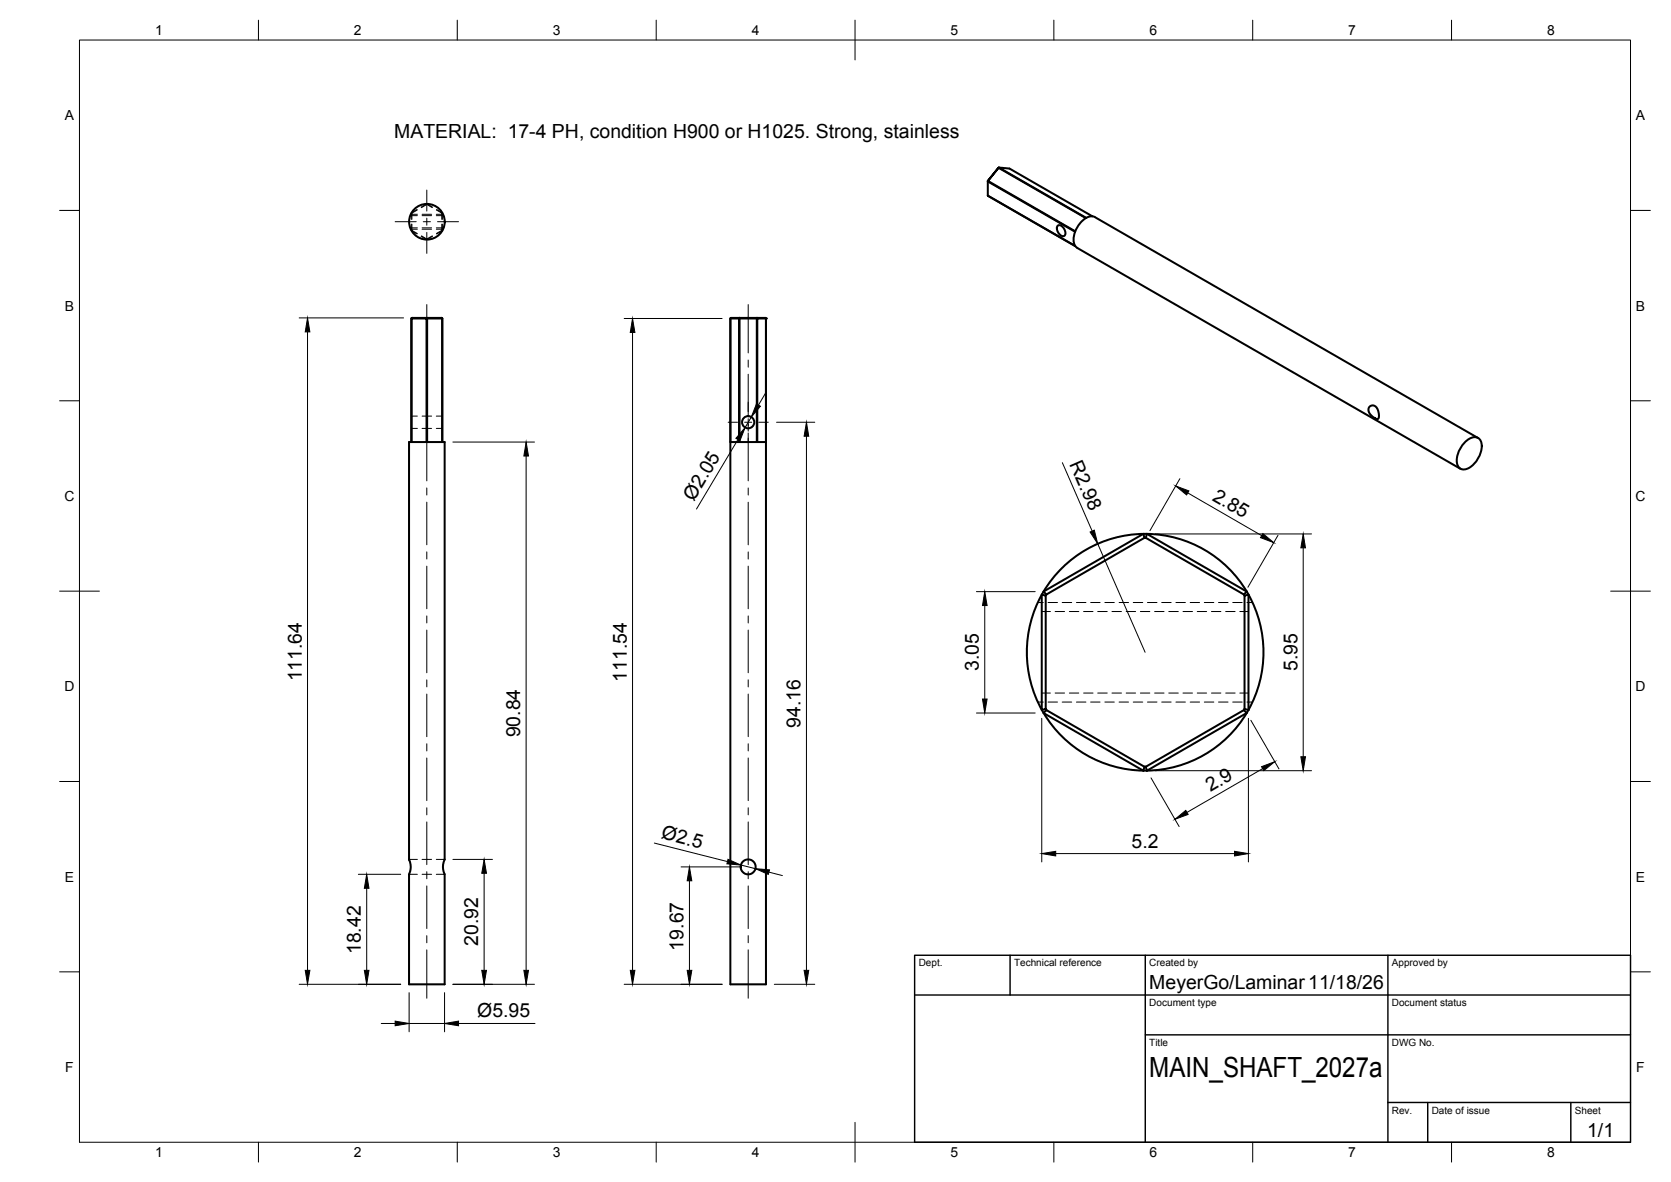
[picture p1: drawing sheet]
<svg xmlns="http://www.w3.org/2000/svg" width="420mm" height="297mm" viewBox="0 0 420 297" stroke-linecap="round" stroke-linejoin="round" font-family="sans-serif">
<!-- layer: Visible -->
<g fill="none" stroke="#000" stroke-width=".51">
<path d="M248.4 49.2l118.8 68.6M248.4 49.1v.1M248.4 45.5v3.7M248.4 45.5l22 12.6M248.4 45.5v.1l21.9 12.6M251.1 42.2l-2.7 3.3 2.6-3.3M251.1 42.2h-.1M251.1 42.2l21.9 12.6M251.1 42.1l-.1 .1M251.2 42.1l21.9 12.6 .5-.2a1.95 1.95 0 0 1 1.7 .1l96.3 55.5M251.2 42.1l2.6 .3 20.9 12M251.2 42.1l-.1 .1"/>
<path d="M265.9 56.7a1.32 1.32 0 0 1 1.8 1 .92 .92 0 0 1 .3 1 .92 .92 0 0 1-.8 .7 2.01 2.01 0 0 1-1.3-2.7zM270.3 58.2l-.3 1.4a3.2 3.2 0 0 0 .3 2.2M273 54.8l-1.7 1.6-.9 1.7M103.6 79.9l-.2 .1 .2-.1h3.7M107.3 79.9l.1 .1zM107.4 79.9h3.7l.1 .1h-3.8v31.1h3.8v-31.1l-.1-.1M183.8 79.9l-.2 .1v167.4h9v-167.4M192.4 79.9l.2 .1M192.4 79.9h-2.1l.1 .1h-.1v31.1h-4.4v-31.1h4.4v-.1h-4.3l-.2 .1v31.1h-2.2v-31.1M103.4 80v31.1h-.6v104.9l.5 1.7-.5 2v27.7h9v-27.7l-.4-1.7 .1-1.2 .3-.8v-104.9h-.6v-31.1M103.5 80h3.8v31.1h-3.8zM183.6 80l.2-.1h2.1l-.1 .1z"/>
<path d="M190.4 80h2.2v31.1h-2.2zM344.3 102.3l.4-.3 .6-.1 .8 .5 .6 1.5v.9l-.2 .4-.7-.1-1.3-1-.4-1zM368.2 111.3a3 3 0 0 1 3.5-1.2 3 3 0 0 1 .6 3.6 6 6 0 0 1-4.1 4.3 1.87 1.87 0 0 1-1.9-2.3 7 7 0 0 1 1.9-4.4zM287.8 135.2h.3M288.1 135.2l24.7 14.2M288.4 134.2l-.3 1M288.4 134.2l25.1 14.5M288.4 134.2a29.7 29.7 0 0 0-30.2 29.7 29.7 29.7 0 0 0 30.2 29.8M288.4 134.2a29.7 29.7 0 0 1 25.1 14.5M261.9 149.4l1 .3v28.5l-1 .2zM262.4 148.7l25.1-14.5 .3 1-24.7 14.2zM263.1 149.4l-.1 .3"/>
<path d="M312.8 149.4l.1 .3M313.5 148.7l-.7 .7M313.5 148.7a29.7 29.7 0 0 1 .4 29.7M263 178.1l.1 .3M263.1 178.4l24.7 14.3-.3 1-25.1-14.5zM312.9 178.1l-.1 .3M312.9 178.2v-28.5l1-.3v29M312.9 178.2l1 .2M313.9 178.4a29.7 29.7 0 0 1-25.5 15.3M287.8 192.7h.3M288.1 192.7l24.7-14.3 .7 .8-25.1 14.5M288.1 192.7l.3 1"/>
<circle cx="107.3" cy="55.7" r="4.5"/>
<circle cx="188.1" cy="106.1" r="1.53"/>
<circle cx="188.1" cy="217.9" r="1.88"/>
</g>
<!-- layer: Hidden -->
<g fill="none" stroke="#000" stroke-width=".25">
<path d="M103.3 53.9h1.6M103.3 57.6h1.6M103.4 56.3v1.6h.2M103.4 54.2h1.5M103.4 57.3h1.5M103.6 56.3v1.6M103.6 57.9l1.3 .8M103.6 57.9l-.1 .1 1.4 .8M104.9 52.6l-1.4 .8-.1 1.7M104.9 52.8l-1.3 .8v1.5M105.9 52.1l1.4-.8 1.5 .8M105.9 59.4l1.4 .8 1.5-.8"/>
<path d="M106 59.3l1.3 .8M106.1 54.2h2.4M106.1 57.3h2.4M106.1 53.9h2.4M106.1 57.6h2.4M107.3 51.4l-1.3 .8M107.4 51.4l1.3 .8M108.7 59.3l-1.3 .8M109.7 54.2h1.5M109.7 57.3h1.5M109.7 53.9h1.7M109.7 57.6h1.7"/>
<path d="M109.7 58.7l1.4-.8 .1 .1-1.4 .8M109.8 52.6l1.4 .8-.1 .1-1.4-.7M111.1 55.1v-1.6l.1 .1v1.5M111.1 56.3v1.6h.1v-1.6M103.4 104.6h1.5M103.4 107.7h1.5M106.1 104.6h2.4M106.1 107.7h2.4M109.7 104.6h1.5M109.7 107.7h1.5M260.9 151.4h1.4M261.9 153.7h2.2"/>
<path d="M263.5 151.4h2.4M265.3 153.7h2.4M267.1 151.4h2.4M268.9 153.7h2.4M270.7 151.4h2.3M272.5 153.7h2.3M274.2 151.4h2.4M276 153.7h2.4M277.8 151.4h2.4M279.6 153.7h2.4M281.4 151.4h2.4M283.2 153.7h2.3"/>
<path d="M284.9 151.4h2.4M286.7 153.7h2.4M288.5 151.4h2.4M290.3 153.7h2.4M292.1 151.4h2.4M293.9 153.7h2.4M295.7 151.4h2.3M297.5 153.7h2.3M299.3 151.4h2.3M301 153.7h2.4M302.8 151.4h2.4M304.6 153.7h2.4"/>
<path d="M306.4 151.4h2.4M308.2 153.7h2.4M310 151.4h2.3M311.7 153.7h2.2M313.5 151.4h1.4M260.9 176.4h1.4M261.9 174.2h2.2M263.5 176.4h2.4M265.3 174.2h2.4M267.1 176.4h2.4M268.9 174.2h2.4M270.7 176.4h2.3"/>
<path d="M272.5 174.2h2.3M274.2 176.4h2.4M276 174.2h2.4M277.8 176.4h2.4M279.6 174.2h2.4M281.4 176.4h2.4M283.2 174.2h2.3M284.9 176.4h2.4M286.7 174.2h2.4M288.5 176.4h2.4M290.3 174.2h2.4M292.1 176.4h2.4"/>
<path d="M293.9 174.2h2.4M295.7 176.4h2.3M297.5 174.2h2.3M299.3 176.4h2.3M301 174.2h2.4M302.8 176.4h2.4M304.6 174.2h2.4M306.4 176.4h2.4M308.2 174.2h2.4M310 176.4h2.3M311.7 174.2h2.2M313.5 176.4h1.4"/>
<path d="M102.8 216h2.1M102.8 219.7h2.1M106.1 216h2.4M106.1 219.7h2.4M109.7 216h2.1M109.7 219.7h2.1"/>
</g>
<!-- layer: Visible -->
<circle cx="192.6" cy="80" r=".25" fill="#000"/>
<!-- layer: BORDER -->
<g fill="none" stroke="#000" stroke-width=".25">
<path d="M20 10.1h390v276.9h-390zM65 5.1v5M115 5.1v5M165 5.1v5M215 5.1v10M265 5.1v5M315 5.1v5M365 5.1v5M15 52.9h5M410 52.9h5M15 100.7h5M410 100.7h5"/>
<path d="M15 148.6h10M405 148.6h10M15 196.4h5M410 196.4h5M15 244.2h5M410 244.2h5M65 287v5M115 287v5M165 287v5M215 282.1v9.9M265 287v5M315 287v5"/>
<path d="M365 287v5"/>
</g>
<!-- layer: TITLEBLOCK -->
<path d="M230 240.1h180v46.9h-180zM230 250h180M254 240.1v9.9M288 240.1v46.9M349 240.1v46.9M288 260.1h122M349 277.1h61M359 277.1v9.9M395 277.1v9.9" fill="none" stroke="#000" stroke-width=".36"/>
<!-- layer: Smart Centers -->
<g fill="none" stroke="#000" stroke-width=".25">
<path d="M99.4 55.7h5.2M106.4 55.7h1.8M107.3 47.8v5.3M107.3 54.8v1.8M107.3 58.4v5.3M110 55.7h5.3M107.3 76.5v12.2M188.1 76.5v12.2M107.3 90.5v1.8M107.3 94.1v10.7M188.1 90.5v1.8M188.1 94.1v10.7"/>
<path d="M107.3 106.6v1.7M107.3 110.1v10.7M183.1 106.1h2.3M187.2 106.1h1.8M188.1 105.2v3.1M188.1 108.8v12M190.8 106.1h2.4M107.3 122.6v1.8M107.3 126.2v10.7M107.3 138.7v1.8M188.1 122.6v1.8M188.1 126.2v10.7"/>
<path d="M188.1 138.7v1.8M107.3 142.3v10.7M107.3 154.8v1.8M107.3 158.3v10.8M188.1 142.3v10.7M188.1 154.8v1.8M188.1 158.3v10.8M107.3 170.8v1.8M107.3 174.4v10.7M188.1 170.8v1.8M188.1 174.4v10.7M107.3 186.9v1.8"/>
<path d="M107.3 190.5v10.7M188.1 186.9v1.8M188.1 190.5v10.7M107.3 203v1.8M107.3 206.6v10.7M107.3 219.1v1.7M188.1 203v1.8M188.1 206.6v10.7M188.1 219.1v1.7M107.3 222.6v10.7M107.3 235.1v1.8M107.3 238.7v12.2"/>
<path d="M188.1 222.6v10.7M188.1 235.1v1.8M188.1 238.7v12.2"/>
</g>
<!-- layer: FD_Dimensions -->
<g fill="none" stroke="#000" stroke-width=".25">
<path d="M75.2 79.9h26.3M77.3 83.4v160.4M157 80h24.6M159 83.6v160.2M192.5 98.8l-1.8 3M113.9 111.1h20.5M132.3 114.6v129.2M185.5 110.5l-10.4 17.4M188.9 104.8l-1.6 2.6M195.3 106.1h9.6M202.8 109.6v134.2M267.1 116.3l7.5 17.2"/>
<path d="M276 136.7l11.9 27.2M290.4 134.2h39.4M296.7 120.3l-7.6 13.1M298.7 123.9l18.5 10.7M321.3 134.5l-7.5 13.1M327.7 137.7v52.5M245.5 148.7h14.8M247.6 152.2v23.5M245.5 179.2h14.8M261.9 180.5v36.1M289.4 195.5l7.1 12.2M290.4 193.7h39.4"/>
<path d="M313.9 180.5v36.1M314.5 181l7.1 12.2M317.5 193.2l-19.1 11M90.1 219.7h10.7M113.9 216h9.9M121.7 219.5v24.3M164.5 211.9l18.4 4.6M171.3 217.9h14.7M186.3 217.4l3.6 .9M193.3 219.2l3.4 .8M265.5 214.5h44.9M92.2 223.2v20.6"/>
<path d="M173.4 221.3v22.5M75.2 247.4h25.6M95.9 257.2h3.5M102.9 249.5v9.8M102.9 257.2h8.9M111.8 249.5v9.8M113.9 247.4h20.5M115.3 257.2h19.2M157 247.4h24.6M194.7 247.4h10.2"/>
</g>
<g fill="#000" stroke="#000" stroke-width=".25">
<path d="M77.3 79.9l.6 3.5h-1.1zM159 80l.6 3.6h-1.1zM132.3 111.1l.6 3.5h-1.2zM187.3 107.4l-1.2 3.4-1.1-.6zM190.2 101.5l1 .6-2.3 2.7zM202.8 106.1l.5 3.5h-1.1zM274.1 133.7l1-.5 .9 3.5zM295.6 122.1l3.3 1.3-.5 1zM317.5 134.1l2.8 2.3-3.4-1.3zM327.7 134.2l.6 3.5h-1.2zM247.6 148.7l.6 3.5h-1.2zM247 175.7h1.2l-.6 3.5z"/>
<path d="M317.2 192.7l3.3-1.3-2.7 2.3zM327.1 190.2h1.2l-.6 3.5zM121.7 216l.6 3.5h-1.2zM183 215.9l3.3 1.5-3.5-.3zM189.9 218.3l3.6 .3-.3 1.1zM261.9 214.5l3.6-.6v1.2zM295.4 205.9l2.8-2.2 .5 1zM310.4 213.9l3.5 .6-3.5 .6zM92.2 219.7l.6 3.5h-1.2zM173.4 217.9l.5 3.4h-1.1zM76.8 243.8h1.1l-.6 3.6zM91.6 243.8h1.2l-.6 3.6z"/>
<path d="M99.4 256.6l3.5 .6-3.5 .6zM111.8 257.2l3.5-.6v1.2zM121.1 243.8h1.2l-.6 3.6zM131.7 243.8h1.2l-.6 3.6zM158.5 243.8h1.1l-.6 3.6zM172.8 243.8h1.1l-.5 3.6zM202.2 243.8h1.1l-.5 3.6z"/>
</g>
<text font-size="7" x="289" y="270.6">MAIN_SHAFT_2027a</text>
<g font-size="4.9">
<text x="99.1" y="34.6">MATERIAL: 17-4 PH, condition H900 or H1025. Strong, stainless</text>
<text x="268.9" y="116.6" transform="rotate(66 268.9 116.6)">R2.98</text>
<text x="304.6" y="125.6" transform="rotate(30 304.6 125.6)">2.85</text>
<text x="174.4" y="126.1" transform="rotate(-59 174.4 126.1)">Ø2.05</text>
<text x="75.9" y="171.2" transform="rotate(-90 75.9 171.2)">111.64</text>
<text x="157.6" y="171.3" transform="rotate(-90 157.6 171.3)">111.54</text>
<text x="246.1" y="168.7" transform="rotate(-90 246.1 168.7)">3.05</text>
<text x="326.2" y="168.7" transform="rotate(-90 326.2 168.7)">5.95</text>
<text x="130.8" y="185.3" transform="rotate(-90 130.8 185.3)">90.84</text>
<text x="201.3" y="182.8" transform="rotate(-90 201.3 182.8)">94.16</text>
<text x="304.3" y="199.1" transform="rotate(-30 304.3 199.1)">2.9</text>
<text x="166.1" y="210.7" transform="rotate(14 166.1 210.7)">Ø2.5</text>
<text x="284.5" y="213">5.2</text>
<text x="90.7" y="239.8" transform="rotate(-90 90.7 239.8)">18.42</text>
<text x="120.3" y="237.7" transform="rotate(-90 120.3 237.7)">20.92</text>
<text x="171.9" y="238.9" transform="rotate(-90 171.9 238.9)">19.67</text>
<text x="289" y="248.5">MeyerGo/Laminar11/18/26</text>
<text x="120" y="255.7">Ø5.95</text>
<text x="399.1" y="285.7">1/1</text>
</g>
<g font-size="3.5">
<text x="39" y="8.8">1</text>
<text x="89" y="8.8">2</text>
<text x="139" y="8.8">3</text>
<text x="189" y="8.8">4</text>
<text x="239" y="8.8">5</text>
<text x="289" y="8.8">6</text>
<text x="339" y="8.8">7</text>
<text x="389" y="8.8">8</text>
<text x="16.3" y="30.2">A</text>
<text x="411.3" y="30.2">A</text>
<text x="16.3" y="78">B</text>
<text x="411.3" y="78">B</text>
<text x="16.2" y="125.9">C</text>
<text x="411.2" y="125.9">C</text>
<text x="16.2" y="173.7">D</text>
<text x="411.2" y="173.7">D</text>
<text x="16.3" y="221.6">E</text>
<text x="411.3" y="221.6">E</text>
<text x="16.4" y="269.4">F</text>
<text x="411.4" y="269.4">F</text>
<text x="39" y="290.8">1</text>
<text x="89" y="290.8">2</text>
<text x="139" y="290.8">3</text>
<text x="189" y="290.8">4</text>
<text x="239" y="290.8">5</text>
<text x="289" y="290.8">6</text>
<text x="339" y="290.8">7</text>
<text x="389" y="290.8">8</text>
</g>
<g font-size="2.5">
<text x="231" y="242.9">Dept.</text>
<text x="255" y="242.9">Technical reference</text>
<text x="289" y="242.9">Created by</text>
<text x="350" y="242.9">Approved by</text>
<text x="289" y="252.8">Document type</text>
<text x="350" y="252.8">Document status</text>
<text x="289" y="262.9">Title</text>
<text x="350" y="262.9">DWG No.</text>
<text x="350" y="279.9">Rev.</text>
<text x="360" y="279.9">Date of issue</text>
<text x="396" y="279.9">Sheet</text>
</g>
</svg>
